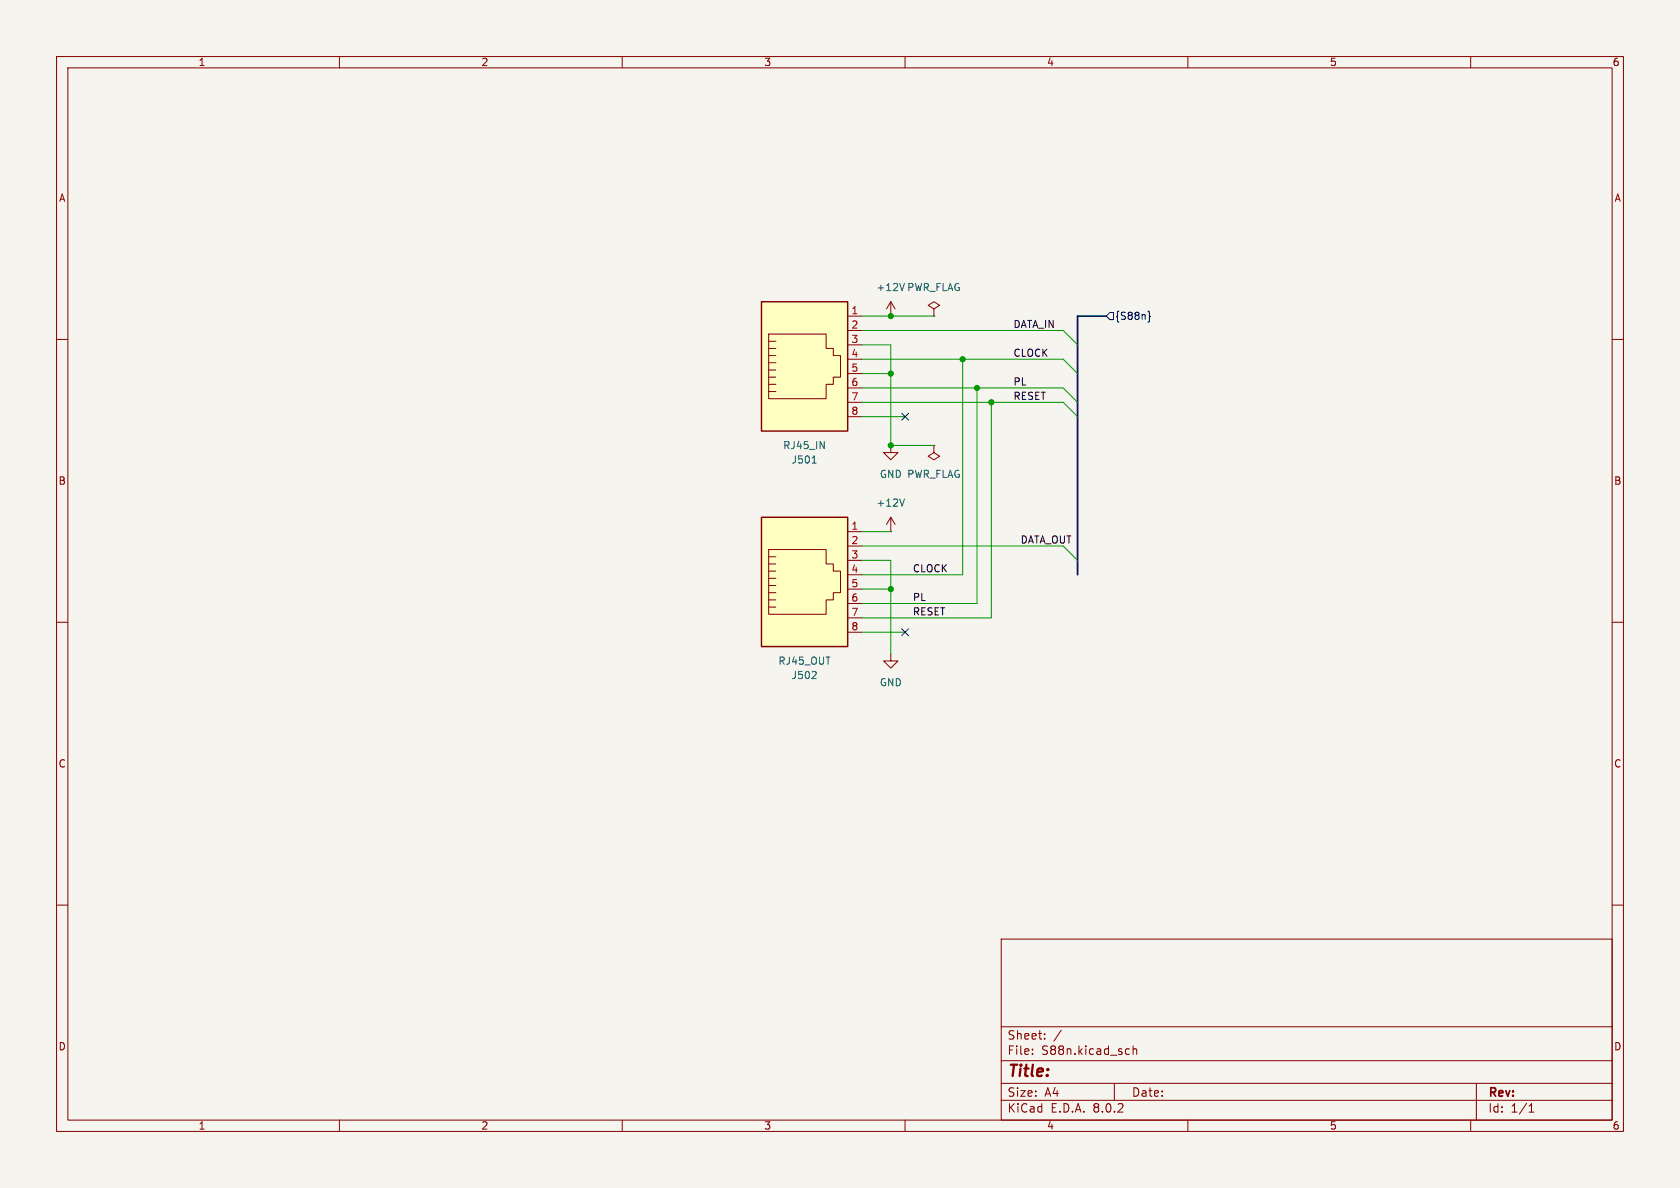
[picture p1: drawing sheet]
(kicad_sch
 (version 20231120)
 (generator "eeschema")
 (generator_version "8.0")
 (paper "A4")
 (lib_symbols
  (symbol "Connector:RJ45"
   (pin_names
    (offset 1.016)) (exclude_from_sim no) (in_bom yes) (on_board yes)
   (property "Reference" "J" (at -5.08 13.97 0) (effects (font (size 1.27 1.27)) (justify right)))
   (property "Value" "RJ45" (at 2.54 13.97 0) (effects (font (size 1.27 1.27)) (justify left)))
   (property "Footprint" "" (at 0 0.635 90) (effects (font (size 1.27 1.27)) (hide yes)))
   (property "Datasheet" "~" (at 0 0.635 90) (effects (font (size 1.27 1.27)) (hide yes)))
   (property "Description" "RJ connector, 8P8C (8 positions 8 connected)" (at 0 0 0) (effects (font (size 1.27 1.27)) (hide yes)))
   (symbol "RJ45_0_1"
    (polyline (pts (xy -5.08 4.445) (xy -6.35 4.445)) (stroke (width 0) (type default)) (fill (type none)))
    (polyline (pts (xy -5.08 5.715) (xy -6.35 5.715)) (stroke (width 0) (type default)) (fill (type none)))
    (polyline (pts (xy -6.35 -3.175) (xy -5.08 -3.175) (xy -5.08 -3.175)) (stroke (width 0) (type default)) (fill (type none)))
    (polyline (pts (xy -6.35 -1.905) (xy -5.08 -1.905) (xy -5.08 -1.905)) (stroke (width 0) (type default)) (fill (type none)))
    (polyline (pts (xy -6.35 -0.635) (xy -5.08 -0.635) (xy -5.08 -0.635)) (stroke (width 0) (type default)) (fill (type none)))
    (polyline (pts (xy -6.35 0.635) (xy -5.08 0.635) (xy -5.08 0.635)) (stroke (width 0) (type default)) (fill (type none)))
    (polyline (pts (xy -6.35 1.905) (xy -5.08 1.905) (xy -5.08 1.905)) (stroke (width 0) (type default)) (fill (type none)))
    (polyline (pts (xy -5.08 3.175) (xy -6.35 3.175) (xy -6.35 3.175)) (stroke (width 0) (type default)) (fill (type none)))
    (polyline (pts (xy -6.35 -4.445) (xy -6.35 6.985) (xy 3.81 6.985) (xy 3.81 4.445) (xy 5.08 4.445) (xy 5.08 3.175) (xy 6.35 3.175) (xy 6.35 -0.635) (xy 5.08 -0.635) (xy 5.08 -1.905) (xy 3.81 -1.905) (xy 3.81 -4.445) (xy -6.35 -4.445) (xy -6.35 -4.445)) (stroke (width 0) (type default)) (fill (type none)))
    (rectangle (start 7.62 12.7) (end -7.62 -10.16) (stroke (width 0.254) (type default)) (fill (type background))))
   (symbol "RJ45_1_1"
    (pin passive line (at 10.16 -7.62 180) (length 2.54) (name "~" (effects (font (size 1.27 1.27)))) (number "1" (effects (font (size 1.27 1.27)))))
    (pin passive line (at 10.16 -5.08 180) (length 2.54) (name "~" (effects (font (size 1.27 1.27)))) (number "2" (effects (font (size 1.27 1.27)))))
    (pin passive line (at 10.16 -2.54 180) (length 2.54) (name "~" (effects (font (size 1.27 1.27)))) (number "3" (effects (font (size 1.27 1.27)))))
    (pin passive line (at 10.16 0 180) (length 2.54) (name "~" (effects (font (size 1.27 1.27)))) (number "4" (effects (font (size 1.27 1.27)))))
    (pin passive line (at 10.16 2.54 180) (length 2.54) (name "~" (effects (font (size 1.27 1.27)))) (number "5" (effects (font (size 1.27 1.27)))))
    (pin passive line (at 10.16 5.08 180) (length 2.54) (name "~" (effects (font (size 1.27 1.27)))) (number "6" (effects (font (size 1.27 1.27)))))
    (pin passive line (at 10.16 7.62 180) (length 2.54) (name "~" (effects (font (size 1.27 1.27)))) (number "7" (effects (font (size 1.27 1.27)))))
    (pin passive line (at 10.16 10.16 180) (length 2.54) (name "~" (effects (font (size 1.27 1.27)))) (number "8" (effects (font (size 1.27 1.27)))))))
  (symbol "power:+12V"
   (power)
   (pin_numbers hide)
   (pin_names
    (offset 0) hide) (exclude_from_sim no) (in_bom yes) (on_board yes)
   (property "Reference" "#PWR" (at 0 -3.81 0) (effects (font (size 1.27 1.27)) (hide yes)))
   (property "Value" "+12V" (at 0 3.556 0) (effects (font (size 1.27 1.27))))
   (property "Footprint" "" (at 0 0 0) (effects (font (size 1.27 1.27)) (hide yes)))
   (property "Datasheet" "" (at 0 0 0) (effects (font (size 1.27 1.27)) (hide yes)))
   (property "Description" "Power symbol creates a global label with name \"+12V\"" (at 0 0 0) (effects (font (size 1.27 1.27)) (hide yes)))
   (symbol "+12V_0_1"
    (polyline (pts (xy -0.762 1.27) (xy 0 2.54)) (stroke (width 0) (type default)) (fill (type none)))
    (polyline (pts (xy 0 0) (xy 0 2.54)) (stroke (width 0) (type default)) (fill (type none)))
    (polyline (pts (xy 0 2.54) (xy 0.762 1.27)) (stroke (width 0) (type default)) (fill (type none))))
   (symbol "+12V_1_1"
    (pin power_in line (at 0 0 90) (length 0) (name "~" (effects (font (size 1.27 1.27)))) (number "1" (effects (font (size 1.27 1.27)))))))
  (symbol "power:GND"
   (power)
   (pin_names
    (offset 0)) (exclude_from_sim no) (in_bom yes) (on_board yes)
   (property "Reference" "#PWR" (at 0 -6.35 0) (effects (font (size 1.27 1.27)) (hide yes)))
   (property "Value" "GND" (at 0 -3.81 0) (effects (font (size 1.27 1.27))))
   (property "Footprint" "" (at 0 0 0) (effects (font (size 1.27 1.27)) (hide yes)))
   (property "Datasheet" "" (at 0 0 0) (effects (font (size 1.27 1.27)) (hide yes)))
   (property "Description" "Power symbol creates a global label with name \"GND\" , ground" (at 0 0 0) (effects (font (size 1.27 1.27)) (hide yes)))
   (symbol "GND_0_1"
    (polyline (pts (xy 0 0) (xy 0 -1.27) (xy 1.27 -1.27) (xy 0 -2.54) (xy -1.27 -1.27) (xy 0 -1.27)) (stroke (width 0) (type default)) (fill (type none))))
   (symbol "GND_1_1"
    (pin power_in line (at 0 0 270) (length 0) hide (name "GND" (effects (font (size 1.27 1.27)))) (number "1" (effects (font (size 1.27 1.27)))))))
  (symbol "power:PWR_FLAG"
   (power)
   (pin_numbers hide)
   (pin_names
    (offset 0) hide) (exclude_from_sim no) (in_bom yes) (on_board yes)
   (property "Reference" "#FLG" (at 0 1.905 0) (effects (font (size 1.27 1.27)) (hide yes)))
   (property "Value" "PWR_FLAG" (at 0 3.81 0) (effects (font (size 1.27 1.27))))
   (property "Footprint" "" (at 0 0 0) (effects (font (size 1.27 1.27)) (hide yes)))
   (property "Datasheet" "~" (at 0 0 0) (effects (font (size 1.27 1.27)) (hide yes)))
   (property "Description" "Special symbol for telling ERC where power comes from" (at 0 0 0) (effects (font (size 1.27 1.27)) (hide yes)))
   (symbol "PWR_FLAG_0_0"
    (pin power_out line (at 0 0 90) (length 0) (name "pwr" (effects (font (size 1.27 1.27)))) (number "1" (effects (font (size 1.27 1.27))))))
   (symbol "PWR_FLAG_0_1"
    (polyline (pts (xy 0 0) (xy 0 1.27) (xy -1.016 1.905) (xy 0 2.54) (xy 1.016 1.905) (xy 0 1.27)) (stroke (width 0) (type default)) (fill (type none))))))
 (bus_alias "S88n"
  (members "DATA_IN" "DATA_OUT" "CLOCK" "PL" "RESET"))
 (junction
  (at 157.48 66.04)
  (diameter 0)
  (color 0 0 0 0))
 (junction
  (at 175.26 71.12)
  (diameter 0)
  (color 0 0 0 0))
 (junction
  (at 157.48 55.88)
  (diameter 0)
  (color 0 0 0 0))
 (junction
  (at 157.48 104.14)
  (diameter 0)
  (color 0 0 0 0))
 (junction
  (at 157.48 78.74)
  (diameter 0)
  (color 0 0 0 0))
 (junction
  (at 170.18 63.5)
  (diameter 0)
  (color 0 0 0 0))
 (junction
  (at 172.72 68.58)
  (diameter 0)
  (color 0 0 0 0))
 (no_connect
  (at 160.02 73.66))
 (no_connect
  (at 160.02 111.76))
 (bus_entry
  (at 187.96 68.58)
  (size 2.54 2.54)
  (stroke (width 0) (type default)))
 (bus_entry
  (at 187.96 71.12)
  (size 2.54 2.54)
  (stroke (width 0) (type default)))
 (bus_entry
  (at 187.96 96.52)
  (size 2.54 2.54)
  (stroke (width 0) (type default)))
 (bus_entry
  (at 187.96 63.5)
  (size 2.54 2.54)
  (stroke (width 0) (type default)))
 (bus_entry
  (at 187.96 58.42)
  (size 2.54 2.54)
  (stroke (width 0) (type default)))
 (wire
  (pts (xy 152.4 93.98) (xy 157.48 93.98))
  (stroke (width 0) (type default)))
 (wire
  (pts (xy 152.4 73.66) (xy 160.02 73.66))
  (stroke (width 0) (type default)))
 (wire
  (pts (xy 152.4 68.58) (xy 172.72 68.58))
  (stroke (width 0) (type default)))
 (bus
  (pts (xy 190.5 60.96) (xy 190.5 55.88))
  (stroke (width 0) (type default)))
 (wire
  (pts (xy 152.4 66.04) (xy 157.48 66.04))
  (stroke (width 0) (type default)))
 (wire
  (pts (xy 157.48 78.74) (xy 165.1 78.74))
  (stroke (width 0) (type default)))
 (wire
  (pts (xy 157.48 104.14) (xy 157.48 115.57))
  (stroke (width 0) (type default)))
 (wire
  (pts (xy 152.4 60.96) (xy 157.48 60.96))
  (stroke (width 0) (type default)))
 (wire
  (pts (xy 152.4 99.06) (xy 157.48 99.06))
  (stroke (width 0) (type default)))
 (wire
  (pts (xy 175.26 71.12) (xy 175.26 109.22))
  (stroke (width 0) (type default)))
 (wire
  (pts (xy 157.48 55.88) (xy 165.1 55.88))
  (stroke (width 0) (type default)))
 (wire
  (pts (xy 152.4 96.52) (xy 187.96 96.52))
  (stroke (width 0) (type default)))
 (wire
  (pts (xy 152.4 104.14) (xy 157.48 104.14))
  (stroke (width 0) (type default)))
 (bus
  (pts (xy 190.5 99.06) (xy 190.5 73.66))
  (stroke (width 0) (type default)))
 (wire
  (pts (xy 157.48 66.04) (xy 157.48 78.74))
  (stroke (width 0) (type default)))
 (bus
  (pts (xy 190.5 101.6) (xy 190.5 99.06))
  (stroke (width 0) (type default)))
 (wire
  (pts (xy 152.4 101.6) (xy 170.18 101.6))
  (stroke (width 0) (type default)))
 (wire
  (pts (xy 170.18 63.5) (xy 187.96 63.5))
  (stroke (width 0) (type default)))
 (wire
  (pts (xy 152.4 63.5) (xy 170.18 63.5))
  (stroke (width 0) (type default)))
 (wire
  (pts (xy 172.72 68.58) (xy 187.96 68.58))
  (stroke (width 0) (type default)))
 (wire
  (pts (xy 152.4 55.88) (xy 157.48 55.88))
  (stroke (width 0) (type default)))
 (wire
  (pts (xy 170.18 63.5) (xy 170.18 101.6))
  (stroke (width 0) (type default)))
 (bus
  (pts (xy 190.5 73.66) (xy 190.5 71.12))
  (stroke (width 0) (type default)))
 (wire
  (pts (xy 157.48 99.06) (xy 157.48 104.14))
  (stroke (width 0) (type default)))
 (wire
  (pts (xy 152.4 106.68) (xy 172.72 106.68))
  (stroke (width 0) (type default)))
 (wire
  (pts (xy 152.4 109.22) (xy 175.26 109.22))
  (stroke (width 0) (type default)))
 (wire
  (pts (xy 152.4 58.42) (xy 187.96 58.42))
  (stroke (width 0) (type default)))
 (wire
  (pts (xy 157.48 60.96) (xy 157.48 66.04))
  (stroke (width 0) (type default)))
 (bus
  (pts (xy 190.5 71.12) (xy 190.5 66.04))
  (stroke (width 0) (type default)))
 (bus
  (pts (xy 190.5 66.04) (xy 190.5 60.96))
  (stroke (width 0) (type default)))
 (wire
  (pts (xy 172.72 68.58) (xy 172.72 106.68))
  (stroke (width 0) (type default)))
 (bus
  (pts (xy 190.5 55.88) (xy 195.58 55.88))
  (stroke (width 0) (type default)))
 (wire
  (pts (xy 175.26 71.12) (xy 187.96 71.12))
  (stroke (width 0) (type default)))
 (wire
  (pts (xy 152.4 111.76) (xy 160.02 111.76))
  (stroke (width 0) (type default)))
 (wire
  (pts (xy 152.4 71.12) (xy 175.26 71.12))
  (stroke (width 0) (type default)))
 (label "PL"
  (at 161.29 106.68 0)
  (fields_autoplaced yes)
  (effects (font (size 1.27 1.27)) (justify left bottom)))
 (label "PL"
  (at 179.07 68.58 0)
  (fields_autoplaced yes)
  (effects (font (size 1.27 1.27)) (justify left bottom)))
 (label "CLOCK"
  (at 161.29 101.6 0)
  (fields_autoplaced yes)
  (effects (font (size 1.27 1.27)) (justify left bottom)))
 (label "RESET"
  (at 161.29 109.22 0)
  (fields_autoplaced yes)
  (effects (font (size 1.27 1.27)) (justify left bottom)))
 (label "RESET"
  (at 179.07 71.12 0)
  (fields_autoplaced yes)
  (effects (font (size 1.27 1.27)) (justify left bottom)))
 (label "CLOCK"
  (at 179.07 63.5 0)
  (fields_autoplaced yes)
  (effects (font (size 1.27 1.27)) (justify left bottom)))
 (label "DATA_IN"
  (at 179.07 58.42 0)
  (fields_autoplaced yes)
  (effects (font (size 1.27 1.27)) (justify left bottom)))
 (label "DATA_OUT"
  (at 180.34 96.52 0)
  (fields_autoplaced yes)
  (effects (font (size 1.27 1.27)) (justify left bottom)))
 (hierarchical_label "{S88n}"
  (shape input)
  (at 195.58 55.88 0)
  (fields_autoplaced yes)
  (effects (font (size 1.27 1.27)) (justify left)))
 (symbol
  (lib_id "power:GND")
  (at 157.48 78.74 0)
  (unit 1)
  (exclude_from_sim no)
  (in_bom yes)
  (on_board yes)
  (dnp no)
  (fields_autoplaced yes)
  (property "Reference" "#PWR0502" (at 157.48 85.09 0) (effects (font (size 1.27 1.27)) (hide yes)))
  (property "Value" "GND" (at 157.48 83.82 0) (effects (font (size 1.27 1.27))))
  (property "Footprint" "" (at 157.48 78.74 0) (effects (font (size 1.27 1.27)) (hide yes)))
  (property "Datasheet" "" (at 157.48 78.74 0) (effects (font (size 1.27 1.27)) (hide yes)))
  (property "Description" "" (at 157.48 78.74 0) (effects (font (size 1.27 1.27)) (hide yes)))
  (pin "1"))
 (symbol
  (lib_id "Connector:RJ45")
  (at 142.24 101.6 0)
  (mirror x)
  (unit 1)
  (exclude_from_sim no)
  (in_bom yes)
  (on_board yes)
  (dnp no)
  (property "Reference" "J502" (at 142.24 119.38 0) (effects (font (size 1.27 1.27))))
  (property "Value" "RJ45_OUT" (at 142.24 116.84 0) (effects (font (size 1.27 1.27))))
  (property "Footprint" "Connector_RJ:RJ45_Amphenol_54602-x08_Horizontal" (at 142.24 102.235 90) (effects (font (size 1.27 1.27)) (hide yes)))
  (property "Datasheet" "~" (at 142.24 102.235 90) (effects (font (size 1.27 1.27)) (hide yes)))
  (property "Description" "" (at 142.24 101.6 0) (effects (font (size 1.27 1.27)) (hide yes)))
  (property "JLCPCB Part#" "C3000197" (at 142.24 101.6 0) (effects (font (size 1.27 1.27)) (hide yes)))
  (pin "1")
  (pin "2")
  (pin "3")
  (pin "4")
  (pin "5")
  (pin "6")
  (pin "7")
  (pin "8"))
 (symbol
  (lib_id "power:GND")
  (at 157.48 115.57 0)
  (unit 1)
  (exclude_from_sim no)
  (in_bom yes)
  (on_board yes)
  (dnp no)
  (fields_autoplaced yes)
  (property "Reference" "#PWR0504" (at 157.48 121.92 0) (effects (font (size 1.27 1.27)) (hide yes)))
  (property "Value" "GND" (at 157.48 120.65 0) (effects (font (size 1.27 1.27))))
  (property "Footprint" "" (at 157.48 115.57 0) (effects (font (size 1.27 1.27)) (hide yes)))
  (property "Datasheet" "" (at 157.48 115.57 0) (effects (font (size 1.27 1.27)) (hide yes)))
  (property "Description" "" (at 157.48 115.57 0) (effects (font (size 1.27 1.27)) (hide yes)))
  (pin "1"))
 (symbol
  (lib_id "Connector:RJ45")
  (at 142.24 63.5 0)
  (mirror x)
  (unit 1)
  (exclude_from_sim no)
  (in_bom yes)
  (on_board yes)
  (dnp no)
  (property "Reference" "J501" (at 142.24 81.28 0) (effects (font (size 1.27 1.27))))
  (property "Value" "RJ45_IN" (at 142.24 78.74 0) (effects (font (size 1.27 1.27))))
  (property "Footprint" "Connector_RJ:RJ45_Amphenol_54602-x08_Horizontal" (at 142.24 64.135 90) (effects (font (size 1.27 1.27)) (hide yes)))
  (property "Datasheet" "~" (at 142.24 64.135 90) (effects (font (size 1.27 1.27)) (hide yes)))
  (property "Description" "" (at 142.24 63.5 0) (effects (font (size 1.27 1.27)) (hide yes)))
  (property "JLCPCB Part#" "C3000197" (at 142.24 63.5 0) (effects (font (size 1.27 1.27)) (hide yes)))
  (pin "1")
  (pin "2")
  (pin "3")
  (pin "4")
  (pin "5")
  (pin "6")
  (pin "7")
  (pin "8"))
 (symbol
  (lib_id "power:PWR_FLAG")
  (at 165.1 55.88 0)
  (unit 1)
  (exclude_from_sim no)
  (in_bom yes)
  (on_board yes)
  (dnp no)
  (fields_autoplaced yes)
  (property "Reference" "#FLG0501" (at 165.1 53.975 0) (effects (font (size 1.27 1.27)) (hide yes)))
  (property "Value" "PWR_FLAG" (at 165.1 50.8 0) (effects (font (size 1.27 1.27))))
  (property "Footprint" "" (at 165.1 55.88 0) (effects (font (size 1.27 1.27)) (hide yes)))
  (property "Datasheet" "~" (at 165.1 55.88 0) (effects (font (size 1.27 1.27)) (hide yes)))
  (property "Description" "" (at 165.1 55.88 0) (effects (font (size 1.27 1.27)) (hide yes)))
  (pin "1"))
 (symbol
  (lib_id "power:+12V")
  (at 157.48 93.98 0)
  (unit 1)
  (exclude_from_sim no)
  (in_bom yes)
  (on_board yes)
  (dnp no)
  (fields_autoplaced yes)
  (property "Reference" "#PWR0503" (at 157.48 97.79 0) (effects (font (size 1.27 1.27)) (hide yes)))
  (property "Value" "+12V" (at 157.48 88.9 0) (effects (font (size 1.27 1.27))))
  (property "Footprint" "" (at 157.48 93.98 0) (effects (font (size 1.27 1.27)) (hide yes)))
  (property "Datasheet" "" (at 157.48 93.98 0) (effects (font (size 1.27 1.27)) (hide yes)))
  (property "Description" "Power symbol creates a global label with name \"+12V\"" (at 157.48 93.98 0) (effects (font (size 1.27 1.27)) (hide yes)))
  (pin "1"))
 (symbol
  (lib_id "power:+12V")
  (at 157.48 55.88 0)
  (unit 1)
  (exclude_from_sim no)
  (in_bom yes)
  (on_board yes)
  (dnp no)
  (fields_autoplaced yes)
  (property "Reference" "#PWR0501" (at 157.48 59.69 0) (effects (font (size 1.27 1.27)) (hide yes)))
  (property "Value" "+12V" (at 157.48 50.8 0) (effects (font (size 1.27 1.27))))
  (property "Footprint" "" (at 157.48 55.88 0) (effects (font (size 1.27 1.27)) (hide yes)))
  (property "Datasheet" "" (at 157.48 55.88 0) (effects (font (size 1.27 1.27)) (hide yes)))
  (property "Description" "Power symbol creates a global label with name \"+12V\"" (at 157.48 55.88 0) (effects (font (size 1.27 1.27)) (hide yes)))
  (pin "1"))
 (symbol
  (lib_id "power:PWR_FLAG")
  (at 165.1 78.74 180)
  (unit 1)
  (exclude_from_sim no)
  (in_bom yes)
  (on_board yes)
  (dnp no)
  (fields_autoplaced yes)
  (property "Reference" "#FLG0502" (at 165.1 80.645 0) (effects (font (size 1.27 1.27)) (hide yes)))
  (property "Value" "PWR_FLAG" (at 165.1 83.82 0) (effects (font (size 1.27 1.27))))
  (property "Footprint" "" (at 165.1 78.74 0) (effects (font (size 1.27 1.27)) (hide yes)))
  (property "Datasheet" "~" (at 165.1 78.74 0) (effects (font (size 1.27 1.27)) (hide yes)))
  (property "Description" "" (at 165.1 78.74 0) (effects (font (size 1.27 1.27)) (hide yes)))
  (pin "1")))
